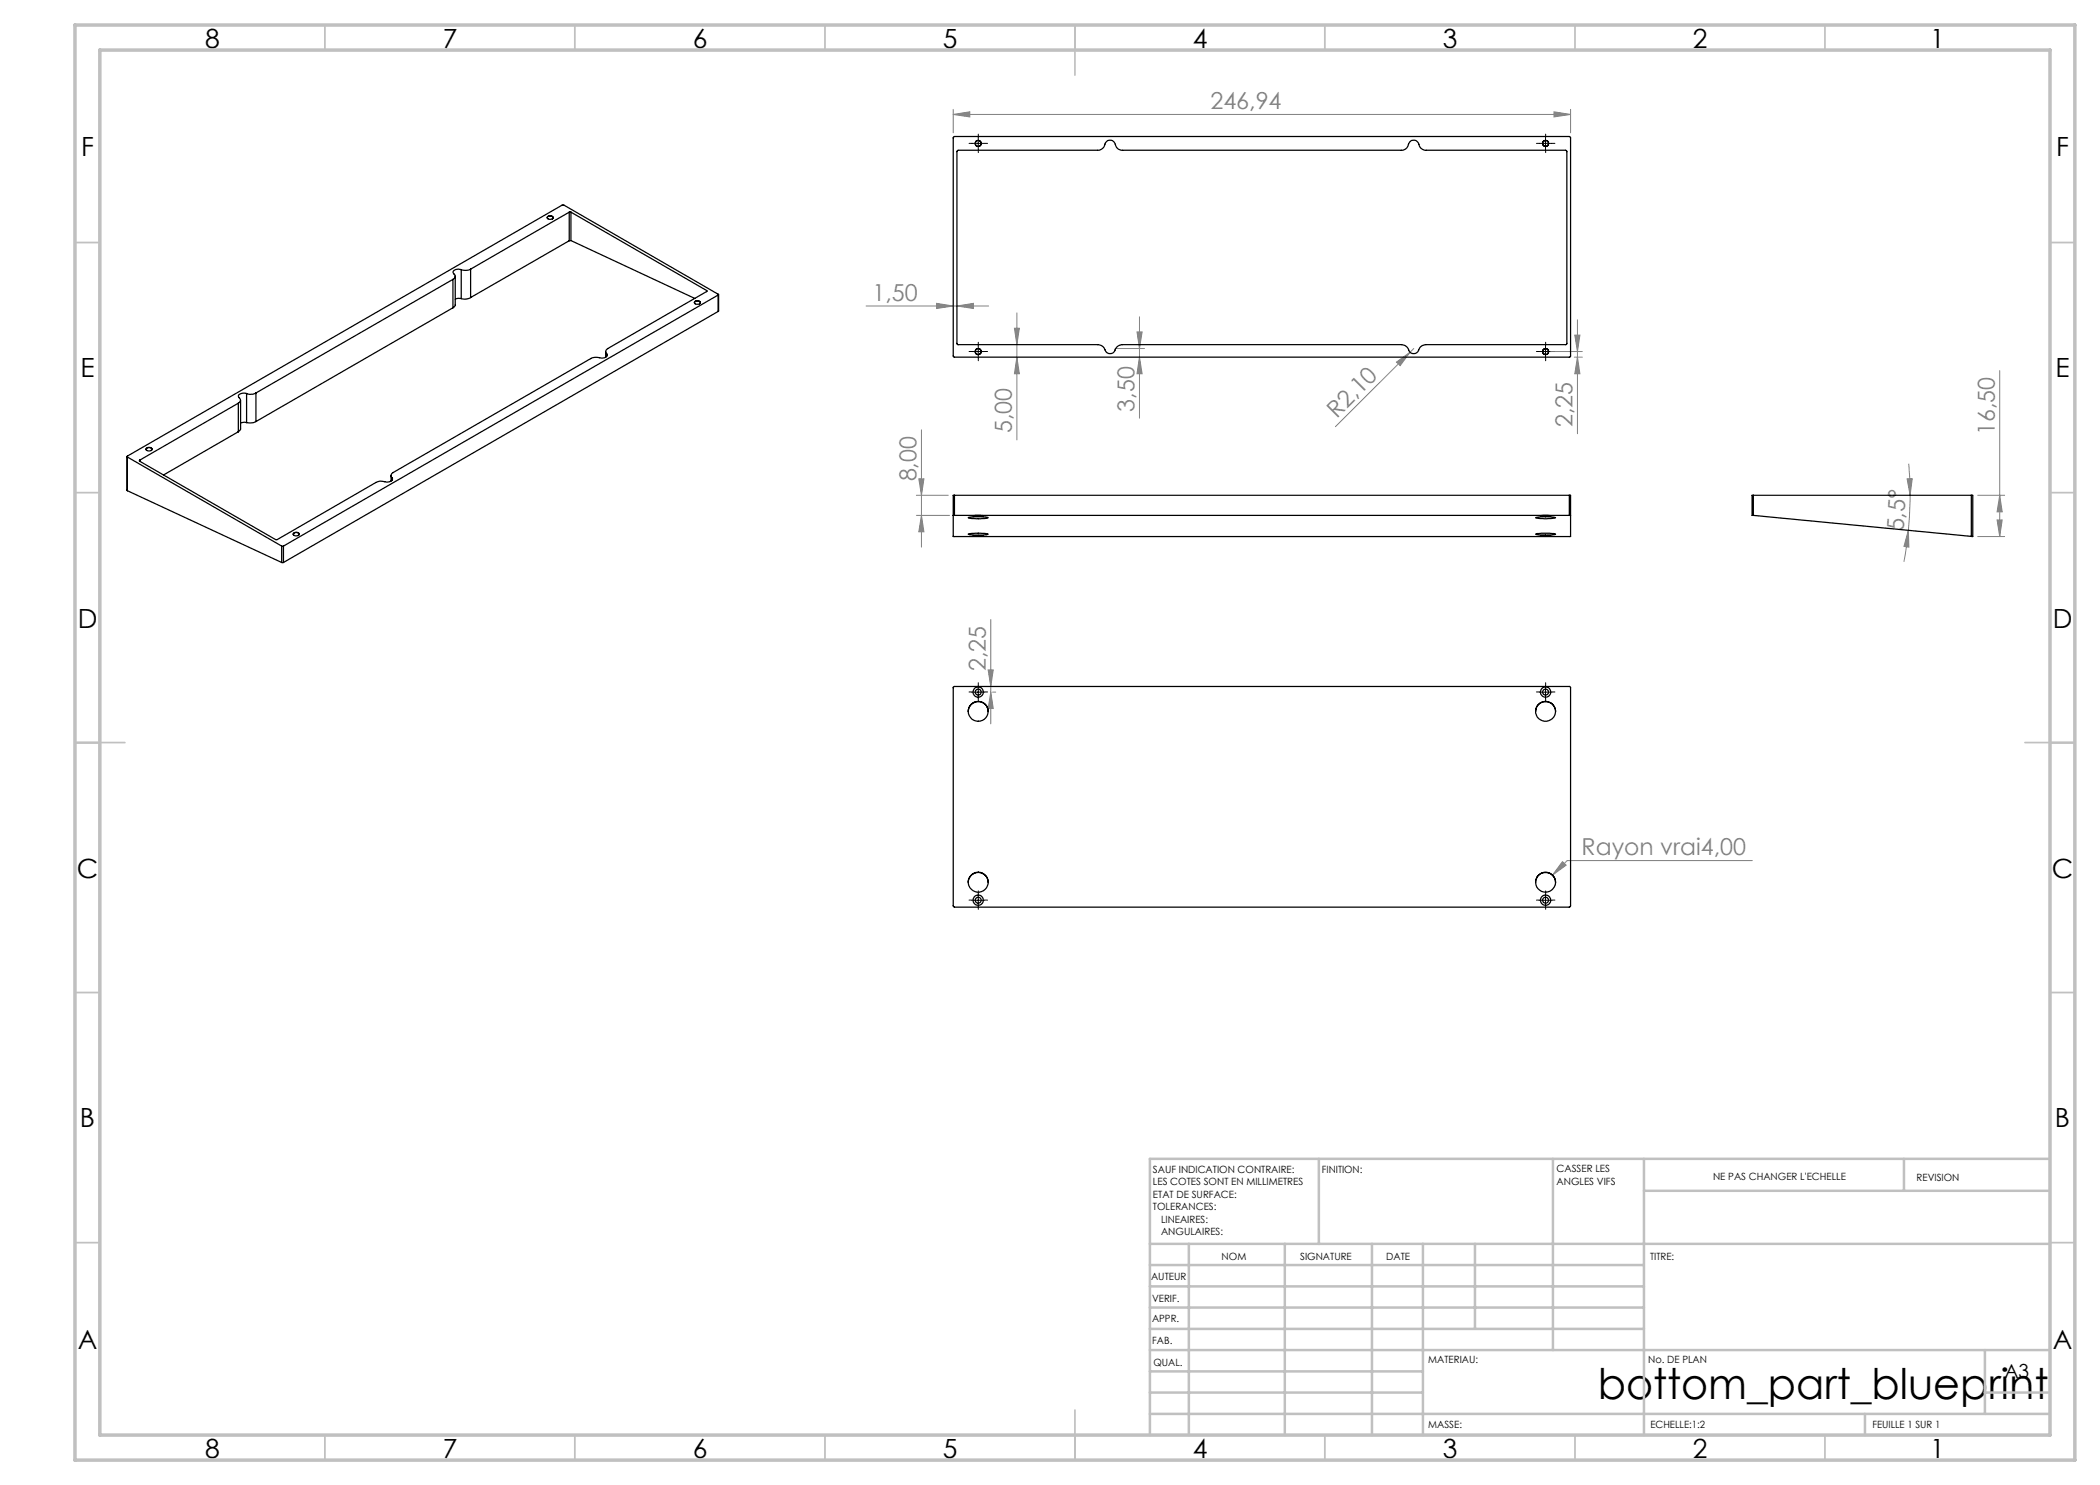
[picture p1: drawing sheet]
<svg xmlns="http://www.w3.org/2000/svg" width="420mm" height="297mm" viewBox="0 0 420 297" stroke-linecap="round" stroke-linejoin="round" font-family="sans-serif">
<g fill="none" stroke="#808080" stroke-width=".2">
<path d="M190.6 22.9l3.4-.5v1zM190.6 21.9v4.7M190.6 22.9h123.5M310.8 22.4l3.3 .5-3.3 .5zM314.1 21.9v4.7M173.2 61.2h24.5M187.3 60.7l3.3 .5-3.3 .5zM191.4 61.2l3.3-.5v1zM202.9 65.6h1l-.5 3.3zM203.4 71.4l.5 3.4h-1zM203.4 62.6v25.4M223 69.7h5.9"/>
<path d="M227.4 66.4h1l-.5 3.3zM227.9 71.4l.5 3.4h-1zM227.9 63.4v20.2M279.3 72.4l2.7-2-2 2.7zM282.8 69.7l-15.7 15.6M310.1 70.3h6.4M314.9 71.4h1.6M315 67h1l-.5 3.3zM315.5 71.4l.5 3.4h-1zM315.5 64v22.7M399.9 74.1v33.2M183.3 99.1h6.4"/>
<path d="M183.8 95.8h1l-.5 3.3zM184.3 86v23.4M381.4 95.8l1-.1-.4 3.4zM381.7 92.7l.3 6.4M382 99.1l-.3 7M395.5 99.1h5.4M399.9 99.1l.5 3.3h-1zM183.3 103.1h6.6M184.3 103.1l.5 3.3h-1zM381.7 106.1l.1 3.3-1-.1zM381.7 106.1l-.9 6.3M395.5 107.3h5.4"/>
<path d="M399.4 104h1l-.5 3.3zM197.6 134h1l-.4 3.3zM198.2 123.9v20.9M198.2 138.4l.4 3.3h-1zM198.5 138.4h.6M312.5 172.3l.7 .7-2.7 2zM350.5 172.1h-37.1l-2.9 2.9"/>
</g>
<g fill="none" stroke="#000" stroke-width=".2" stroke-dasharray="30.5 1.3 1.3 1.3">
<path d="M194.4 28.7h-.6M195.7 27.4v-.6M195.7 29.9v.6M196.9 28.7h.6M307.9 28.7h-.6M309.1 27.4v-.6M309.1 29.9v.6M310.4 28.7h.6M194.4 70.3h-.6M195.7 69.1v-.6M195.7 71.6v.6M196.9 70.3h.6"/>
<path d="M307.9 70.3h-.6M309.1 69.1v-.6M309.1 71.6v.6M310.4 70.3h.6M194.4 138.4h-.6M195.7 137.1v-.6M195.7 139.6v.6M196.9 138.4h.6M307.9 138.4h-.6M309.1 137.1v-.6M309.1 139.6v.6M310.4 138.4h.6"/>
<path d="M195.7 178.8v-.6M309.1 178.8v-.6M194.4 180h-.6M195.7 181.3v.6M196.9 180h.6M307.9 180h-.6M309.1 181.3v.6M310.4 180h.6"/>
</g>
<g fill="none" stroke="#000" stroke-width=".2">
<path d="M194.4 28.7h2.5M195.7 27.4v2.5M307.9 28.7h2.5M309.1 27.4v2.5M194.4 70.3h2.5M195.7 69.1v2.5M307.9 70.3h2.5M309.1 69.1v2.5M194.4 138.4h2.5M195.7 137.2v2.5M307.9 138.4h2.5M309.1 137.2v2.5"/>
<path d="M195.7 178.8v2.5M309.1 178.8v2.5M194.4 180.1h2.5M307.9 180.1h2.5"/>
</g>
<g fill="none" stroke="#c0c0c0" stroke-width=".35">
<path d="M65 5v5M115 5v5M165 5v5M215 5v10M265 5v5M315 5v5M365 5v5M15 48.5h5M410 48.5h5M15 98.5h5M410 98.5h5M15 148.5h10"/>
<path d="M405 148.5h10M15 198.5h5M410 198.5h5M15 248.5h5M410 248.5h5M65 287v5M115 287v5M165 287v5M215 282v10M265 287v5M315 287v5M365 287v5"/>
</g>
<g fill="none" stroke="#c0c0c0" stroke-width=".5">
<path d="M263.8 231.8v17M310.6 231.8v38.2M328.8 231.8v55.2M328.8 238.2h81.2M380.8 231.8v6.4M410 231.8h-180v55.2M230 248.8h180M230 257.3h98.8M230 253h98.8M237.8 248.8v38.2M257 248.8v38.2M274.4 248.8v38.2"/>
<path d="M284.6 248.8v38.2M295 248.8v17M230 265.8h98.8M230 261.5h98.8M230 278.5h54.6M230 274.3h54.6M230 270h180M397 278.5h13M397 270v12.8M230 282.8h180M373 282.8v4.2"/>
</g>
<path d="M15 5h400v287h-400zM20 10h390v277h-390z" fill="none" stroke="#c0c0c0" stroke-width=".7"/>
<g fill="#808080">
<path d="M279.3 72.4l2.7-2-2 2.7z"/>
<path d="M190.6 22.9l3.4-.5v1zM310.8 22.4l3.3 .5-3.3 .5zM312.5 172.3l-2 2.7 2.7-2z"/>
<path d="M191.4 61.2l3.3-.5v1zM187.3 60.7l3.3 .5-3.3 .5z"/>
<path d="M381.7 106.1l.1 3.3-1-.1zM381.4 95.8l1-.1-.4 3.4z"/>
<path d="M184.3 103.1l.5 3.3h-1zM183.8 95.8h1l-.5 3.3zM198.2 138.4l.4 3.3h-1zM197.6 134h1l-.4 3.3z"/>
<path d="M227.4 66.4h1l-.5 3.3zM227.9 71.4l.5 3.4h-1zM202.9 65.6h1l-.5 3.3zM203.4 71.4l.5 3.4h-1zM315 67h1l-.5 3.3zM315.5 71.4l.5 3.4h-1zM399.9 99.1l.5 3.3h-1zM399.4 104h1l-.5 3.3z"/>
</g>
<g fill="none" stroke="#000" stroke-width=".25">
<path d="M190.7 27.4l123.3-.1 .1 .2v43.8l-.1 .1h-123.2l-.2-.1v-43.8zM191.5 30.1h28a1.59 1.59 0 0 0 1.6-1.5 1.1 1.1 0 0 1 1.2-.5 1.1 1.1 0 0 1 .8 1l.5 .6 .7 .4h55.9a1.59 1.59 0 0 0 1.6-1.5 1.08 1.08 0 0 1 1.2-.5 1.08 1.08 0 0 1 .8 1l.3 .5 .9 .5h28.1l.3 .2-.1 38.5-.1 .1h-28a1.69 1.69 0 0 0-1.6 1.4 1.08 1.08 0 0 1-1.2 .4 1.08 1.08 0 0 1-.7-.9l-.7-.7-.7-.2h-55.9a1.69 1.69 0 0 0-1.5 1.4 1.11 1.11 0 0 1-1.2 .4 1.11 1.11 0 0 1-.8-.9l-.6-.7-.7-.2h-28l-.2-.1zM90.6 55.9l-39.4 22.7M90.6 55.9v5.7M91.1 55.2v5.8l-.5 .6M92.3 53.9h-1a.61 .61 0 0 0-.7 .4 .61 .61 0 0 0 .4 .7v.5l-.4 .4M92.3 59.7h-.6l-.6 .1M92.3 53.9v5.8M94.1 53.8a2.32 2.32 0 0 1-1.8 .1M94.1 59.5l-.7 .3-1.1-.1M94.1 53.8v5.7M109.5 43.4a.62 .62 0 0 1 .6-.3 .62 .62 0 0 1 .5 .5 .62 .62 0 0 1-.7 .3 .62 .62 0 0 1-.4-.5z"/>
<path d="M109.6 43.8l-.2-.3a.69 .69 0 0 1 1.2 0l-.1 .3M113.8 42.4h.4M113.8 42.4l-19.7 11.4M113.8 48.2l-19.7 11.3M113.8 42.4v5.8M114.2 48.1l-.4 .1M114.2 42.4l27.1 15.7M114.2 48.1l24.8 11.6M114.2 42.4v5.7M141.3 58.3l-19.7 11.4a.61 .61 0 0 0-.3 1M141.3 58.1v.2M143.6 59l.1-.2-31-17.8h-.2l-87.1 50.2 .1 .2"/>
<path d="M143.6 59l-86.9 50.2M143.6 59v3.3M143.7 58.9v3.3l-.1 .1M49.3 78.7h-.9a.61 .61 0 0 0-.7 .4 .61 .61 0 0 0 .3 .7v.5l-.3 .3M49.3 78.7v5.8M51.2 78.6a2.35 2.35 0 0 1-1.9 .1M51.2 78.6v5.7M90.6 61.6l-39.4 22.7M121.1 70.3v1.1M121.3 70.7a.63 .63 0 0 1-.1 .7 .63 .63 0 0 1-.7 .2l-.6-.1a2.46 2.46 0 0 0-1.8 .2l-39.5 22.8a.61 .61 0 0 0-.2 1M121.3 70.7v.6M139 60.3l.5-.2 .6 .3a.62 .62 0 0 1-.6 .5 .62 .62 0 0 1-.6-.4z"/>
<path d="M139.1 60.8l-.2-.2a.56 .56 0 0 1 .6-.4 .56 .56 0 0 1 .5 .4l-.1 .2M143.6 62.3l-86.9 50.2M25.4 91.3l.1 6.8M25.5 91.4l30.8 17.8M25.5 98.1l30.8 14.4M25.5 91.4v6.7M27.9 92v.2M27.9 92.2l27.3 15.7h.3l19.7-11.4a3.4 3.4 0 0 1 2.4-.1l.3-.1a.53 .53 0 0 0 .5-.8M29.2 89.7a.62 .62 0 0 1 .7-.3 .62 .62 0 0 1 .5 .6 .62 .62 0 0 1-.7 .2 .62 .62 0 0 1-.5-.5zM29.4 90.1l-.2-.1a.57 .57 0 0 1 .6-.5 .57 .57 0 0 1 .6 .5l-.2 .1M47.7 80.6l-19.8 11.4M47.7 86.4l-15 8.6"/>
<path d="M47.7 80.6v5.8M48.1 80v5.8l-.4 .6M49.3 84.5h-.5l-.7 .1M51.2 84.3l-.8 .3-1.1-.1M78.2 95.1v1.1M78.4 95.5v.6M190.9 99.1h-.3v8.2h123.5v-8.2h-.2M190.9 99.1v4M190.9 99.1h123M313.9 99.1v4M350.7 99.1h-.3v4h.3M350.7 99.1h43.6"/>
<path d="M350.7 99.1v4M394.3 99.1h.2v8.2h-.2M394.3 99.1v8.2M56.3 109.2h.4M56.3 112.5h.4M56.3 109.2v3.3M56.7 109.2v3.3M58.7 106.7l.5-.2 .6 .2a.6 .6 0 0 1-.5 .5 .6 .6 0 0 1-.7-.4zM58.8 107.1l-.1-.1a.56 .56 0 0 1 .5-.5 .56 .56 0 0 1 .6 .5l-.1 .1M190.6 103.1h.3M190.9 103.1h123M193.6 106.8l2.5-.2 1.5 .3-2.6 .1z"/>
<path d="M193.6 103.5l1.4-.1 2.6 .1a8.2 8.2 0 0 1-4 0zM194.6 107.2h2.1l-.6 .1zM194.6 103.1l2.1 .1zM307.1 106.8l2.6-.2 1.4 .3-2.4 .1zM307.1 103.5l1.2-.1h1.7l1.1 .1-1.8 .2zM308.1 107.2h2zM308.1 103.2l2-.1zM313.9 103.1h.2M350.7 103.1l43.6 4.2M190.7 137.4l.1-.1h123.2l.1 .2v43.7l-.2 .2h-123.1l-.2-.2zM193.6 142.3a1.99 1.99 0 0 1 2-2 1.99 1.99 0 0 1 2 2M307.1 142.3a1.99 1.99 0 0 1 2-2 1.99 1.99 0 0 1 2 2"/>
<path d="M193.6 176.5a1.99 1.99 0 0 1 2-2 1.99 1.99 0 0 1 2 2M307.1 176.5a1.99 1.99 0 0 1 2-2 1.99 1.99 0 0 1 2 2"/>
<circle cx="195.6" cy="28.7" r=".62"/>
<circle cx="309.1" cy="28.7" r=".61"/>
<circle cx="195.6" cy="70.3" r=".59"/>
<circle cx="195.6" cy="70.3" r=".62"/>
<circle cx="309.1" cy="70.3" r=".61"/>
<circle cx="309.1" cy="70.3" r=".6"/>
<circle cx="195.6" cy="138.4" r=".6"/>
<circle cx="195.7" cy="138.4" r="1.03"/>
<circle cx="309.1" cy="138.4" r="1.03"/>
<circle cx="309.1" cy="138.4" r=".59"/>
<circle cx="195.6" cy="142.3" r="1.99"/>
<circle cx="309.1" cy="142.3" r="2"/>
<circle cx="195.6" cy="176.4" r="2"/>
<circle cx="309.1" cy="176.4" r="2"/>
<circle cx="195.6" cy="180.1" r=".6"/>
<circle cx="195.7" cy="180" r="1.01"/>
<circle cx="309.1" cy="180" r="1.01"/>
<circle cx="309.1" cy="180" r=".59"/>
</g>
<text font-size="8.5" x="319.6" y="279.7">bottom_part_blueprint</text>
<g font-size="5.3">
<text x="41" y="9.5">8</text>
<text x="88.5" y="9.5">7</text>
<text x="138.5" y="9.5">6</text>
<text x="188.5" y="9.5">5</text>
<text x="238.5" y="9.5">4</text>
<text x="288.5" y="9.5">3</text>
<text x="338.5" y="9.5">2</text>
<text x="386" y="9.5">1</text>
<text x="16.2" y="31.3">F</text>
<text x="411.2" y="31.3">F</text>
<text x="16.1" y="75.5">E</text>
<text x="411.1" y="75.5">E</text>
<text x="15.5" y="125.5">D</text>
<text x="410.5" y="125.5">D</text>
<text x="15.4" y="175.5">C</text>
<text x="410.4" y="175.5">C</text>
<text x="16" y="225.5">B</text>
<text x="411" y="225.5">B</text>
<text x="15.5" y="269.8">A</text>
<text x="410.5" y="269.8">A</text>
<text x="41" y="291.5">8</text>
<text x="88.5" y="291.5">7</text>
<text x="138.5" y="291.5">6</text>
<text x="188.5" y="291.5">5</text>
<text x="238.5" y="291.5">4</text>
<text x="288.5" y="291.5">3</text>
<text x="338.5" y="291.5">2</text>
<text x="386" y="291.5">1</text>
</g>
<g font-size="4.7" fill="#808080">
<text x="242.1" y="21.9">246,94</text>
<text x="174.5" y="60.2">1,50</text>
<text x="226.9" y="82.3" transform="rotate(-90 226.9 82.3)">3,50</text>
<text x="267.3" y="83.7" transform="rotate(-45 267.3 83.7)">R2,10</text>
<text x="202.4" y="86.7" transform="rotate(-90 202.4 86.7)">5,00</text>
<text x="314.5" y="85.4" transform="rotate(-90 314.5 85.4)">2,25</text>
<text x="398.9" y="87" transform="rotate(-90 398.9 87)">16,50</text>
<text x="183.3" y="96.3" transform="rotate(-90 183.3 96.3)">8,00</text>
<text x="380.8" y="106.3" transform="rotate(-88 380.8 106.3)">5,5°</text>
<text x="197.2" y="134.2" transform="rotate(-90 197.2 134.2)">2,25</text>
<text x="316.3" y="171.1">Rayon vrai4,00</text>
</g>
<text font-size="3.9" x="400.9" y="275.5">A3</text>
<g font-size="2">
<text x="230.6" y="234.6">SAUF INDICATION CONTRAIRE:</text>
<text x="230.6" y="237.1">LES COTES SONT EN MILLIMETRES</text>
<text x="230.6" y="239.6">ETAT DE SURFACE:</text>
<text x="264.4" y="234.6">FINITION:</text>
<text x="311.3" y="234.5">CASSER LES</text>
<text x="311.3" y="237">ANGLES VIFS</text>
<text x="342.6" y="236">NE PAS CHANGER L'ECHELLE</text>
<text x="383.3" y="236.2">REVISION</text>
<text x="230.6" y="242.1">TOLERANCES:</text>
<text x="232.2" y="244.6">LINEAIRES:</text>
<text x="232.2" y="247.1">ANGULAIRES:</text>
<text x="244.3" y="252">NOM</text>
<text x="260" y="251.9">SIGNATURE</text>
<text x="277.2" y="251.9">DATE</text>
<text x="330" y="251.9">TITRE:</text>
<text x="230.2" y="256.1">AUTEUR</text>
<text x="230.4" y="260.3">VERIF.</text>
<text x="230.4" y="264.4">APPR.</text>
<text x="230.5" y="268.8">FAB.</text>
<text x="230.7" y="273.1">QUAL.</text>
<text x="285.7" y="272.5">MATERIAU:</text>
<text x="329.6" y="272.5">No. DE PLAN</text>
<text x="285.6" y="285.5">MASSE:</text>
<text x="330.1" y="285.6">ECHELLE:1:2</text>
<text x="374.5" y="285.6">FEUILLE 1 SUR 1</text>
</g>
</svg>
